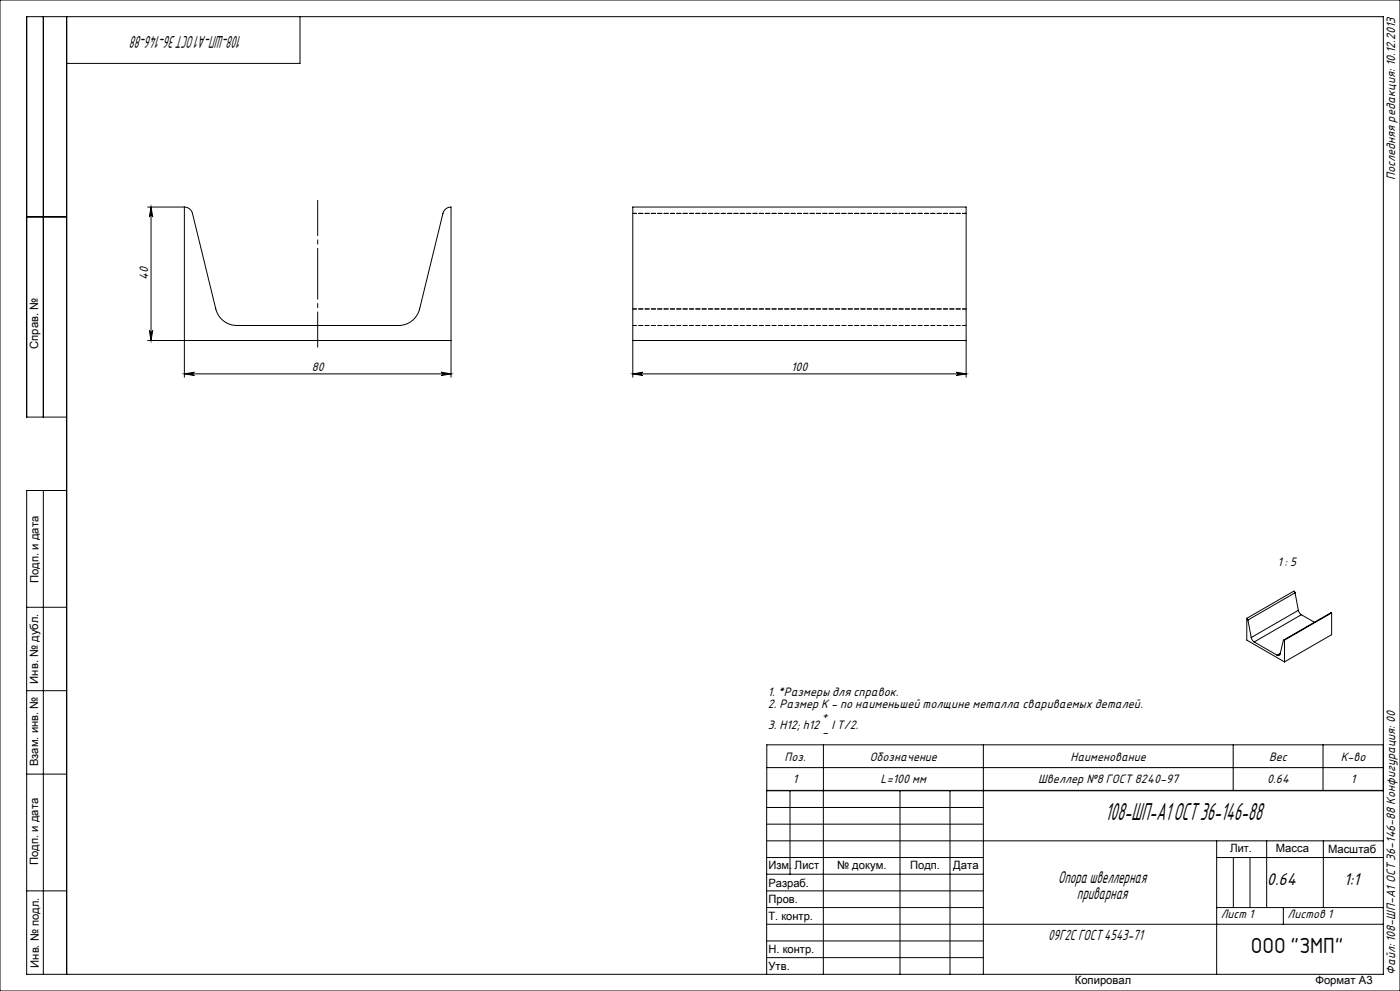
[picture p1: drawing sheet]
<svg xmlns="http://www.w3.org/2000/svg" width="420mm" height="297mm" viewBox="0 0 420 297" stroke-linecap="round" stroke-linejoin="round" font-family="sans-serif">
<g fill="none" stroke="#000" stroke-width=".3">
<path d="M0 0h420v297h-420zM13 5v120M20 5v287M90 5v14h-70M8 65h12M44.3 62.1h11M45.3 62.1l.5 3a.5 .5 0 0 0-.5-.5 .5 .5 0 0 0-.5 .5zM45.3 62.1v40M55.3 62.1a2.5 2.5 0 0 1 2.4 1.9l7 28.6a6.5 6.5 0 0 0 6.4 5h48.5a6.5 6.5 0 0 0 6.3-5l7-28.6a2.5 2.5 0 0 1 2.4-1.9v51M55.3 62.1v51M44.8 99.1a.5 .5 0 0 0 .5 .4 .5 .5 0 0 0 .5-.4l-.5 3zM44.3 102.1h91"/>
<path d="M55.3 112.1l3-.5a.5 .5 0 0 0-.5 .5 .5 .5 0 0 0 .5 .5zM55.3 112.1h80M132.3 111.6l3 .5-3 .5a.5 .5 0 0 0 .5-.5 .5 .5 0 0 0-.5-.5zM189.8 113.1v-51h100v51M189.8 112.1h100M189.8 102.1h100M189.8 112.1l3-.5a.5 .5 0 0 0-.4 .5 .5 .5 0 0 0 .4 .5zM286.8 111.6l3 .5-3 .5a.5 .5 0 0 0 .5-.5 .5 .5 0 0 0-.5-.5zM20 125h-12v-120h407v287h-407v-145h12M13 147v145M388.5 177.7l-.3-.6-14.2 8.2M388.5 177.7l-14.1 8.1"/>
<path d="M388.5 177.7l1 5.2M8 182h12M374 185.3l.4 .5M374 185.3v6.5l11.3 6.6M374.4 185.8l1 5.3M375.4 191.1l.3 .7 .6 .6M376.3 192.4l6.8 4M384.1 195.8l-1 .6M385.3 191.8l-.3 .2-1 4.1a.54 .54 0 0 1-.9 .3M385.3 191.8v6.6M389.5 182.9l.3 .8 .6 .5M389.5 182.9l-14.1 8.2"/>
<path d="M390.4 184.2l-14.1 8.2M390.4 184.2l3.9 2.3M399.5 183.7l-14.4 8.1M399.5 183.7v6.5l-14.2 8.2M399.5 183.7l-14.2 8.1M8 207h12M8 232h12M230 230.1h185M237 237v25M247 237v55M247 223.2v13.7M270 237v55"/>
<path d="M285 237v55M295 237v55M295 223.2v13.7M370 223.2v13.7M396.9 223.2v13.7M415 223.2h-185v13.7h185M415 237h-185v55M230 257h65M230 242h65M230 247h65M230 252h185M365 252v40"/>
<path d="M365 257h50M370 257v15M375 257v15M380 252v20M397 252v20M8 267h12M230 262h65M230 267h65M230 272h65M230 277h185M365 272h50M385 272v5"/>
<path d="M230 282h65M230 287h65"/>
</g>
<path d="M95.3 104.1v-44" fill="none" stroke="#000" stroke-width=".3" stroke-dasharray="15.2 1.3 1.3 1.3" stroke-dashoffset="4.7"/>
<g fill="#000">
<path d="M45.3 62.1l.5 3a.5 .5 0 0 0-.5-.5 .5 .5 0 0 0-.5 .5zM44.8 99.1a.5 .5 0 0 0 .5 .4 .5 .5 0 0 0 .5-.4l-.5 3z"/>
<path d="M55.3 112.1l3-.5a.5 .5 0 0 0-.5 .5 .5 .5 0 0 0 .5 .5zM132.3 111.6l3 .5-3 .5a.5 .5 0 0 0 .5-.5 .5 .5 0 0 0-.5-.5z"/>
<path d="M286.8 111.6l3 .5-3 .5a.5 .5 0 0 0 .5-.5 .5 .5 0 0 0-.5-.5zM189.8 112.1l3-.5a.5 .5 0 0 0-.4 .5 .5 .5 0 0 0 .4 .5z"/>
</g>
<path d="M289.8 64h-100M289.8 97.6h-100M289.8 92.6h-100" fill="none" stroke="#000" stroke-width=".3" stroke-dasharray="1.3 .6" stroke-dashoffset=".2"/>
<text font-size="7.3" x="331.6" y="245.9">108-ШП-А1 ОСТ 36-146-88</text>
<text font-size="6.3" x="375.2" y="285.5">ООО &quot;ЗМП&quot;</text>
<g font-size="5.1">
<text x="72.6" y="10.7" transform="rotate(-180 72.6 10.7)">108-ШП-А1 ОСТ 36-146-88</text>
<text x="317.4" y="264.5">Опора швеллерная</text>
<text x="323.1" y="269.5">приварная</text>
<text x="380.1" y="265.3">0.64</text>
<text x="403.2" y="265.3">1:1</text>
</g>
<text font-size="4.4" x="314.4" y="281.8">09Г2С ГОСТ 4543-71</text>
<g font-size="3.7">
<text x="418.5" y="54.1" transform="rotate(-90 418.5 54.1)">Последняя редакция: 10.12.2013</text>
<text x="44.5" y="84" transform="rotate(-90 44.5 84)">40</text>
<text x="93.5" y="111.2">80</text>
<text x="237.4" y="111.2">100</text>
<text x="383.2" y="169.5">1 : 5</text>
<text x="230.4" y="208.6">1. *Размеры для справок.</text>
<text x="230.4" y="212.1">2. Размер К - по наименьшей толщине металла свариваемых деталей.</text>
<text x="246.7" y="215.6">+</text>
<text x="230.4" y="218.5">3. H12; h12</text>
<text x="246.7" y="220.7">-</text>
<text x="249.4" y="218.5">I T/2.</text>
<text x="235.4" y="227.9">Поз.</text>
<text x="260.9" y="227.9">Обозначение</text>
<text x="321.2" y="227.9">Наименование</text>
<text x="380.7" y="227.9">Вес</text>
<text x="402.2" y="227.9">К-во</text>
<text x="237.9" y="234.8">1</text>
<text x="264.2" y="234.8">L=100 мм</text>
<text x="311.5" y="234.8">Швеллер №8 ГОСТ 8240-97</text>
<text x="380.2" y="234.8">0.64</text>
<text x="405.3" y="234.8">1</text>
<text x="418.5" y="292.1" transform="rotate(-90 418.5 292.1)">Файл: 108-ШП-А1 ОСТ 36-146-88 Конфигурация: 00</text>
</g>
<g font-size="3.6">
<text x="366.2" y="275.3">Лист 1</text>
<text x="386.3" y="275.2">Листов 1</text>
</g>
<g font-size="3.4">
<text x="11.5" y="104.5" transform="rotate(-90 11.5 104.5)">Справ. №</text>
<text x="11.6" y="174.7" transform="rotate(-90 11.6 174.7)">Подп. и дата</text>
<text x="11.4" y="204.9" transform="rotate(-90 11.4 204.9)">Инв. № дубл.</text>
<text x="11.4" y="229.6" transform="rotate(-90 11.4 229.6)">Взам. инв. №</text>
<text x="369" y="255.5">Лит.</text>
<text x="382.8" y="255.5">Масса</text>
<text x="398.4" y="255.8">Масштаб</text>
<text x="11.4" y="259.2" transform="rotate(-90 11.4 259.2)">Подп. и дата</text>
<text x="230.5" y="260.4">Изм.</text>
<text x="238.4" y="260.4">Лист</text>
<text x="251.1" y="260.4">№ докум.</text>
<text x="273" y="260.4">Подп.</text>
<text x="286" y="260.4">Дата</text>
<text x="230.5" y="265.7">Разраб.</text>
<text x="230.5" y="275.7">Т. контр.</text>
<text x="230.6" y="270.7">Пров.</text>
<text x="230.6" y="285.7">Н. контр.</text>
<text x="11.6" y="290" transform="rotate(-90 11.6 290)">Инв. № подл.</text>
<text x="230.6" y="290.8">Утв.</text>
<text x="322.5" y="295">Копировал</text>
<text x="394.6" y="295">Формат А3</text>
</g>
</svg>
